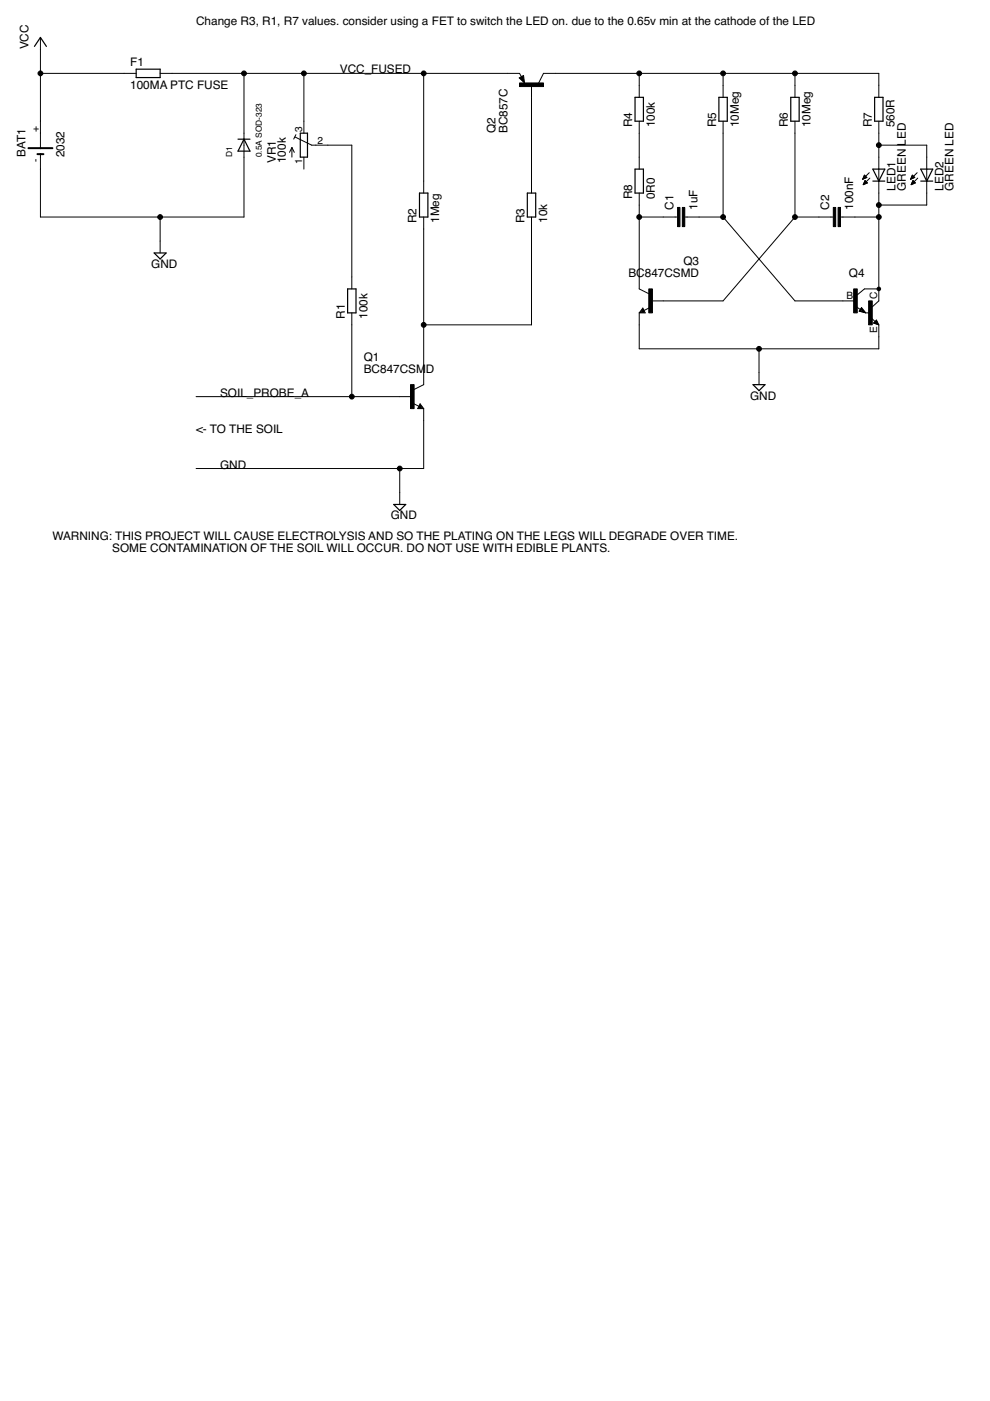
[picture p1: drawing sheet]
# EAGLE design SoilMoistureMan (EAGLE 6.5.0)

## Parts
BAT1  2032  [KZH20SMD]
C1  1uF  C-EUC0603  [C0603]
C2  100nF  C-EUC0603  [C0603]
D1  0.5A SOD-323  DIODESOD-323F  [SOD-323F]
F1  100MA PTC FUSE  R-EU_R0805  [R0805]
LED1  GREEN LED  LEDP-LCC-2  [P-LCC-2]
LED2  GREEN LED  LEDP-LCC-2  [P-LCC-2]
Q1  BC847CSMD  [SOT23]
Q2  BC857C  BC857C-PNP-SOT23-BEC  [SOT23-BEC]
Q3  BC847CSMD  [SOT23]
Q4  MMBTA13LT1  [SOT23-BEC]
R1  100k  R-EU_R0603  [R0603]
R2  1Meg  R-EU_R0603  [R0603]
R3  10k  R-EU_R0603  [R0603]
R4  100k  R-EU_R0603  [R0603]
R5  10Meg  R-EU_R0603  [R0603]
R6  10Meg  R-EU_R0603  [R0603]
R7  560R  R-EU_R0603  [R0603]
R8  0R0  R-EU_R0603  [R0603]
VR1  100k  TRIMPOTTC33X  [TC33X]

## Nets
GND: BAT1.- D1.A Q1.2(E) Q3.2(E) Q4.E
N$1: Q2.C R4.2 R5.2 R6.2 R7.2
N$2: R4.1 R8.2
N$3: Q2.B R3.2
N$5: LED1.A LED2.A R7.1
N$7: C1.1 Q3.3(C) R8.1
N$9: R1.2 VR1.2(S)
N$10: C2.1 Q3.1(B) R6.1
N$11: C2.2 LED1.C LED2.C Q4.C
N$12: C1.2 Q4.B R5.1
N$13: Q1.3(C) R2.1 R3.1
SOIL_PROBE_A: Q1.1(B) R1.1
VCC: BAT1.+ F1.1
VCC_FUSED: D1.C F1.2 Q2.E R2.2 VR1.3(E)
Unconnected: VR1.1(A)

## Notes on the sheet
- Change R3, R1, R7 values. consider using a FET to switch the LED on. due to the 0.65v min at the cathode of the LED
- <- TO THE SOIL
- WARNING: THIS PROJECT WILL CAUSE ELECTROLYSIS AND SO THE PLATING ON THE LEGS WILL DEGRADE OVER TIME.
- SOME CONTAMINATION OF THE SOIL WILL OCCUR. DO NOT USE WITH EDIBLE PLANTS.
